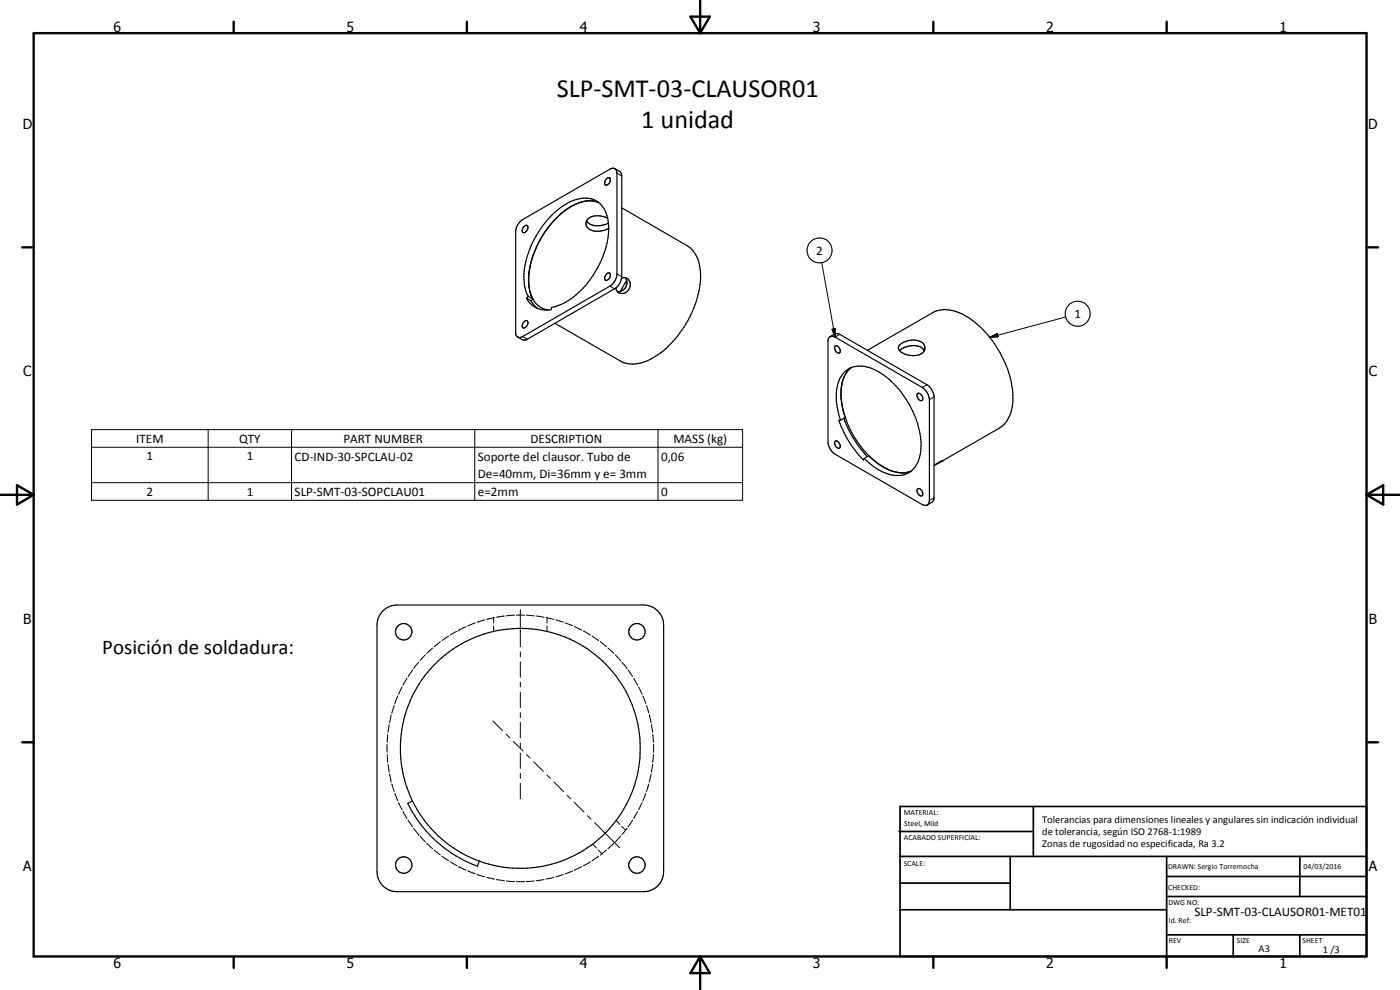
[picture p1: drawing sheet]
<svg xmlns="http://www.w3.org/2000/svg" width="420mm" height="297mm" viewBox="0 0 420 297" stroke-linecap="round" stroke-linejoin="round" font-family="sans-serif">
<g fill="none" stroke="#000" stroke-width=".35">
<path d="M181.8 53.9l.6-.5a.8 .8 0 0 1 .9 .5 .8 .8 0 0 1-.4 1l-.3 .4a.63 .63 0 0 1-.9 .2 .63 .63 0 0 1-.2-.9zM184.5 50.6l1.6 1 .5 1.2v30.2a4.6 4.6 0 0 1-2.2 3.7l-26.4 15.2-1 .1-1.6-.9M184.5 50.6l.5 .5 .2 .9v30.2a4.5 4.5 0 0 1-2.2 3.7l-26.1 15.1-.9 .3-.6-.2M184.5 50.6l-.7-.1-.8 .3-26.1 15.1a4.6 4.6 0 0 0-2.1 3.3v30.9l.2 .7 .4 .3M157.3 68l.8-.4a1.38 1.38 0 0 1 .1 1.5 1.38 1.38 0 0 1-1.3 .7 1.3 1.3 0 0 1 .4-1.8zM159.5 78.4l-.8 3.7M159.8 77.1l-.3 .9M160.2 76.2l-1.3 4.6-.2 3.9M162.7 70.9l-2.3 4.6M165.8 66.7a29.6 29.6 0 0 0-5.7 9.8M167.1 65.3l-1.8 2-2.4 3.3M168.6 64l-2.7 2.5"/>
<path d="M169.4 63.3l-2.1 1.9M172.3 61.5l-3 1.9M175.2 60.5l-2.2 .6-3 1.8M176.1 66.2a4.5 4.5 0 0 0 5.5 1.2l1-.5M179.6 60.7a8.1 8.1 0 0 0-6.6 .5M182.4 65.4a5.4 5.4 0 0 0-6.2 .5 2.29 2.29 0 0 0 2.1 3.4 6.6 6.6 0 0 0 4.4-.8M182.4 65.4a24.3 24.3 0 0 1-4.3 17 20.7 20.7 0 0 1-12.5 9.8l-.2 .7a6.7 6.7 0 0 1-7.4-3.4M182.4 65.4a7 7 0 0 0-10.2-5.3 26 26 0 0 0-13.2 14.6 18.4 18.4 0 0 0-.8 13.6l.3 .6M186.6 62.4l19.5 11.3a10 10 0 0 1 4.2 8.9 30.3 30.3 0 0 1-6.9 18.2 20.7 20.7 0 0 1-12.8 8.4l-2.1-.1-1.8-.5-20.1-11.6M157.3 96.6l.8-.4a1.38 1.38 0 0 1 .1 1.4 1.38 1.38 0 0 1-1.3 .7 1.3 1.3 0 0 1 .4-1.7zM158 89.5l1.4 .8M158.5 88.9l1.4 .8"/>
<path d="M158.5 88.9l-.5 .6M158.7 84.3l.4 3.5 .8 1.9M158.7 85.1a7.8 7.8 0 0 0 5.2 7.8l.6 .1M158.7 82.6v.9M159.4 90.3l1 1.4 .9 .8M159.9 89.7l-.5 .6M181.8 82.5l.6-.5a.8 .8 0 0 1 .9 .5 .8 .8 0 0 1-.4 .9l-.3 .5a.63 .63 0 0 1-.9 .2 .63 .63 0 0 1-.2-.9zM186.5 83.5a2.07 2.07 0 0 1 2.3 .7 2.07 2.07 0 0 1 0 2.5 2.05 2.05 0 0 1-2.1 1.4 2.05 2.05 0 0 1-1.8-1.7M187.7 83.3l.2 .4a2.59 2.59 0 0 1-.9 3.3l-.7 .4-1.1 .1M188.1 84.2l-1.8 3.2M249.1 101l-.6 1.1v30.8a5.1 5.1 0 0 0 2.1 3.4l26.2 15.1 .8 .2 .7-.1M249.1 101l.7-.1 .8 .2 26.2 15.1a4.8 4.8 0 0 1 2.1 3.7v30.3l-.3 1-.3 .3"/>
<path d="M249.1 101l1.6-.9 1.3 .2 26.2 15.1a5.1 5.1 0 0 1 2.1 3.4v30.8l-.6 1.1-1.4 .8M250.7 103.8a1.4 1.4 0 0 1 1.2 2.1 1.46 1.46 0 0 1-1.2-2.1zM252.4 117.9a28.2 28.2 0 0 0 12.2 21.9M252.4 118.7l.4 3.6M252.4 117v.9M253.2 113.4l-.8 3.7M253.5 112.7l-.6 1.4-.4 2.2M254.2 111.6l-.7 1.1M254.2 111.6l-.7 1.2M255 110.7l-.8 .9M255.4 110.3l-.4 .4M260.3 105.1l19.6-11.2a10.3 10.3 0 0 1 10.5 1.3 31.8 31.8 0 0 1 13.3 20.6 12.9 12.9 0 0 1-2.8 12l-18.4 10.7"/>
<path d="M269.9 105.2a6.1 6.1 0 0 1 6.7-.8l.8 .8M270.1 103.4a5.4 5.4 0 0 1 7.2 0 2.27 2.27 0 0 1-2.2 3.2 5.4 5.4 0 0 1-5.3-1.7l-.2-.7zM275.3 118.2a1.36 1.36 0 0 1 1.4 .4 1.36 1.36 0 0 1 .2 1.4 1.22 1.22 0 0 1-1.7-1.3zM277.1 104.8l.1 .7M250.7 132.3a1.4 1.4 0 0 1 1.2 2.2 1.46 1.46 0 0 1-1.2-2.2zM252.3 126.1h-.6a32 32 0 0 0 7.5 11.9l.2-.5M252.3 126.1a17.5 17.5 0 0 1-.3-12.5 6.8 6.8 0 0 1 8.9-3.3 20.2 20.2 0 0 1 9.3 7 26.7 26.7 0 0 1 6.1 18 7.3 7.3 0 0 1-6.3 7.4 14.7 14.7 0 0 1-10.6-5.2M253.1 123.2l.2 .9M253.3 125.5a32 32 0 0 0 7 11.5M253.4 124.3l.3 1-1.4 .8M259.4 137.5l1.4-.8 2.7 2.4 2.8 1.7M282.5 138.5l-1.8 .9"/>
<path d="M282.9 138.2l-2.6 1.5M282.9 138.2l-.4 .3M282.9 138.2h.1M265.3 140.3a11.2 11.2 0 0 0 5.1 1.6M266.8 141l1.5 .5M268.9 141.6l1.4 .3 1.9-.2M272.2 141.7l-1.2 .2M273.4 141.4l-1.2 .3M275.3 146.7a.88 .88 0 0 1 1.3 .5l.3 1.2a.78 .78 0 0 1-.9 .4 .78 .78 0 0 1-.5-.8l-.3-.7zM114.9 183.3a6 6 0 0 1 4.3-1.8h74a6.1 6.1 0 0 1 6 6v74a6 6 0 0 1-6 6h-74a6 6 0 0 1-6.1-6v-74a6 6 0 0 1 1.8-4.2zM123.8 240.3a35.8 35.8 0 0 0 20 18.1M123.8 240.3l-1.4 .7a37.6 37.6 0 0 0 20.9 18.9l.5-1.5"/>
<path d="M123.8 240.3a36 36 0 0 1 25.6-51.1 36 36 0 0 1 42.6 38.2 36 36 0 0 1-48.2 31"/>
<circle cx="121.2" cy="189.6" r="2.47"/>
<circle cx="191.2" cy="189.5" r="2.46"/>
<circle cx="121.1" cy="259.6" r="2.47"/>
<circle cx="191.1" cy="259.5" r="2.47"/>
</g>
<circle cx="282.9" cy="138.2" r=".18" fill="#000"/>
<g fill="none" stroke="#000" stroke-width=".3">
<path d="M185.2 52l1.4 .8M246.6 78.8l4 22.3M183 85.9l1.4 .8M185.2 82.2l1.4 .8M249.7 98.8l.9-.2v2.5zM319.8 95.1l-22.8 6.1M156.9 101l1.4 .8M252 100.3l-1.4 .8M278.2 115.4l-1.4 .8M280.3 119.1l-1.4 .8M297 101.2l2.3-1.1 .2 .9zM27.5 128.9h195.4v21.2h-195.4z"/>
<path d="M27.5 134.2h195.4M62.5 128.9v21.2M87.5 128.9v21.2M142.5 128.9v21.2M197.5 128.9v21.2M27.5 144.8h195.4M280.3 149.4l-1.4 .8M125.6 198.7l-1.4 1.9M127.7 196.5l-1.6 1.7M129.8 194.4l-1.7 1.6M132.2 192.5l-1.9 1.6M134.7 190.8l-2 1.4"/>
<path d="M137.2 189.4l-2.1 1.1M137.7 189h.1M139.9 188l-2.2 1M142.7 186.9l-2.3 .8M145.5 186l-2.3 .7M148.2 185.3v1.7M148.2 187.8v1.6M148.4 185.3l-2.3 .5M151.4 184.8l-2.4 .4M154.4 184.6l-2.4 .2M155 184.6h2.3M156.2 182.9v11.2"/>
<path d="M156.2 195.6v1.5M156.2 198.5v4.7M157.3 184.6h.1M157.9 184.6l2.4 .2M160.9 184.8l2.4 .4M163.9 185.3l2.3 .5M164.2 185.3v1.7M164.2 187.8v1.6M166.8 186l2.3 .7M169.6 186.9l2.3 .8M172.4 188l2.2 1.1M175.1 189.3l2.1 1.2"/>
<path d="M177.7 190.8l2 1.4M180.2 192.5l1.8 1.6M182.4 194.4l1.8 1.6M184.6 196.5l1.7 1.7M186.6 198.7l1.6 1.8M116.8 217.4l-.4 2.4M117.4 214.5l-.5 2.3M118.3 211.6l-.7 2.3M119.4 208.8l-.9 2.3M120.7 206.1l-1.1 2.2M122.1 203.5l-1.2 2.1M123.8 201l-1.3 2"/>
<path d="M147.9 216.3l2.9 2.9M156.2 204.7v1.5M156.2 207.7v4.6M156.2 213.8v1.5M156.2 216.8v4.6M188.2 200.5v.1M188.5 201l1.4 2M190.2 203.5l1.2 2.1M191.7 206.1l1 2.2M192.9 208.8l.9 2.3M194 211.6l.7 2.3M194.8 214.5l.6 2.3"/>
<path d="M195.5 217.4l.4 2.4M116.2 223.4v2.3M116.2 226.4l.2 2.3M116.4 220.4l-.2 2.4M116.4 229.3l.4 2.4M116.9 232.3h.1M116.9 232.3l.5 2.3M117.6 235.2l.7 2.3M118.5 238l.9 2.3M151.9 220.3l1.1 1.1M154 222.4l3 2.9M156.2 222.9v1.5"/>
<path d="M156.2 225.9v4.6M156.2 232v1.6M156.2 235v4.6M158 226.4l1.1 1.1M160.1 228.5l3 2.9M164.1 232.5l1.1 1.1M166.2 234.6l3 2.9M170.2 238.6l1.1 1.1M193.8 238l-.9 2.3M194.7 235.2l-.7 2.3M195.4 232.3l-.6 2.3M195.9 229.3l-.4 2.4"/>
<path d="M195.9 220.4l.2 2.4M196.1 226.4l-.2 2.3M196.1 223.4v2.3M119.6 240.8l1.1 2.2M120.9 243.5l1.2 2.1M122.5 246.1l1.3 2M124.2 248.5l1.4 1.9M125.6 250.4h.1M126.1 250.9l1.6 1.7M128.1 253l1.7 1.7M130.3 255.1l1.9 1.4M132.7 256.9l2 1.3"/>
<path d="M135.1 258.6l2.1 1.2M172.3 240.7l2.9 2.9M176.3 244.7l1.1 1.1M177.2 258.6l-2.1 1.2M177.8 253.3l1.2 1.1M178.5 246.8l7.5 7.6M179.5 255l1.2 1.2M179.7 256.9l-2 1.3M182 255.1l-1.8 1.4M184.2 253l-1.8 1.7M184.9 246.2l1.1 1.2M186.3 250.9l-1.7 1.7"/>
<path d="M186.6 247.9l1.1 1.2M188.2 248.6l-1.6 1.8M188.2 248.5v.1M189.9 246.1l-1.4 2M191.4 243.5l-1.2 2.1M192.7 240.8l-1 2.2M137.7 260.1h.1M137.7 260.1l2.2 1M140.4 261.3l2.3 .9M143.2 262.4l2.3 .7M146.1 263.3l2.3 .5M149 263.9l2.4 .3"/>
<path d="M152 264.3l2.4 .2M155 264.5h2.3M160.3 264.3l-2.4 .2M163.3 263.9l-2.4 .3M166.2 263.3l-2.3 .5M169.1 262.4l-2.3 .7M171.9 261.3l-2.3 .9M174.6 260.1l-2.2 1"/>
<circle cx="246" cy="75.1" r="3.7"/>
<circle cx="323.4" cy="94.1" r="3.7"/>
</g>
<g fill="none" stroke="#000" stroke-width=".71">
<path d="M10.1 9.9h400v277.1h-400zM70.1 6.5v3.4M140.1 6.5v3.4M207.2 5h5.8l-2.9 4.9zM210.1 0v9.9M280.1 6.5v3.4M350.1 6.5v3.4M6.7 74.2h3.4M410.1 74.2h3.5M.1 148.5h10M5.1 145.6l5 2.9-5 2.9zM410.1 148.5h10"/>
<path d="M410.1 148.5l5-2.9v5.8zM6.7 222.7h3.4M410.1 222.7h3.5M70.1 287v3.4M140.1 287v3.4M210.1 287v10M210.1 287l2.9 5h-5.8zM280.1 287v3.4M350.1 287v3.4"/>
</g>
<g fill="none" stroke="#000" stroke-width=".51">
<path d="M269.8 249.5h40.3M270.1 242h140v45h-140zM270.1 257h140M303.2 257v16M310.1 242v15M350.1 257v30M390.1 257v12M270.1 265h33.1M270.1 273h80M350.1 269h60M350.1 263h60M350.1 280.5h60"/>
<path d="M370.1 280.5v6.5M390.1 280.5v6.5"/>
</g>
<path d="M249.7 98.8l.9-.2v2.5zM297 101.2l2.3-1.1 .2 .9z" fill="#000"/>
<g font-size="7.9">
<text x="167.1" y="29.3">SLP-SMT-03-CLAUSOR01</text>
<text x="192.4" y="38.3">1 unidad</text>
</g>
<text font-size="6.3" x="30.7" y="196.1">Posición de soldadura:</text>
<g font-size="4.2">
<text x="34" y="9.6">6</text>
<text x="104" y="9.6">5</text>
<text x="174" y="9.6">4</text>
<text x="244" y="9.6">3</text>
<text x="314" y="9.6">2</text>
<text x="384" y="9.6">1</text>
<text x="6.8" y="38.7">D</text>
<text x="410.6" y="38.7">D</text>
<text x="7" y="112.9">C</text>
<text x="410.8" y="112.9">C</text>
<text x="7" y="187.1">B</text>
<text x="410.8" y="187.1">B</text>
<text x="7" y="261.4">A</text>
<text x="410.8" y="261.4">A</text>
<text x="34" y="290.4">6</text>
<text x="104" y="290.4">5</text>
<text x="174" y="290.4">4</text>
<text x="244" y="290.4">3</text>
<text x="314" y="290.4">2</text>
<text x="384" y="290.4">1</text>
</g>
<g font-size="3.9">
<text x="245" y="76.4">2</text>
<text x="322.4" y="95.4">1</text>
<text x="40.9" y="132.8">ITEM</text>
<text x="71.7" y="132.8">QTY</text>
<text x="103.1" y="132.8">PART NUMBER</text>
<text x="159.2" y="132.8">DESCRIPTION</text>
<text x="202.1" y="132.9">MASS (kg)</text>
<text x="44" y="138.1">1</text>
<text x="74" y="138.1">1</text>
<text x="88.4" y="138.2">CD-IND-30-SPCLAU-02</text>
<text x="143.4" y="138.2">Soporte del clausor. Tubo de</text>
<text x="143.4" y="143.6">De=40mm, Di=36mm y e= 3mm</text>
<text x="198.4" y="138.2">0,06</text>
<text x="44" y="148.8">2</text>
<text x="74" y="148.8">1</text>
<text x="88.4" y="148.8">SLP-SMT-03-SOPCLAU01</text>
<text x="143.4" y="148.8">e=2mm</text>
<text x="198.4" y="148.8">0</text>
<text x="358.5" y="275">SLP-SMT-03-CLAUSOR01-MET01</text>
</g>
<g font-size="3.1">
<text x="312.7" y="246.8">Tolerancias para dimensiones lineales y angulares sin indicación individual</text>
<text x="312.7" y="250.4">de tolerancia, según ISO 2768-1:1989</text>
<text x="312.7" y="254">Zonas de rugosidad no especificada, Ra 3.2</text>
<text x="377.7" y="285.6">A3</text>
<text x="397" y="285.9">1 /3</text>
</g>
<g font-size="2.4">
<text x="271.2" y="244.4">MATERIAL:</text>
<text x="271.3" y="252">ACABADO SUPERFICIAL:</text>
<text x="271.4" y="247.9">Steel, Mild</text>
<text x="271.2" y="259.7">SCALE:</text>
<text x="350.6" y="260.8">DRAWN: Sergio Torremocha</text>
<text x="391.2" y="260.6">04/03/2016</text>
<text x="350.6" y="267">CHECKED:</text>
<text x="350.6" y="271.4">DWG NO:</text>
<text x="350.8" y="276.9">Id. Ref:</text>
<text x="350.8" y="282.8">REV</text>
<text x="371.2" y="282.9">SIZE</text>
<text x="390.9" y="282.9">SHEET</text>
</g>
</svg>
